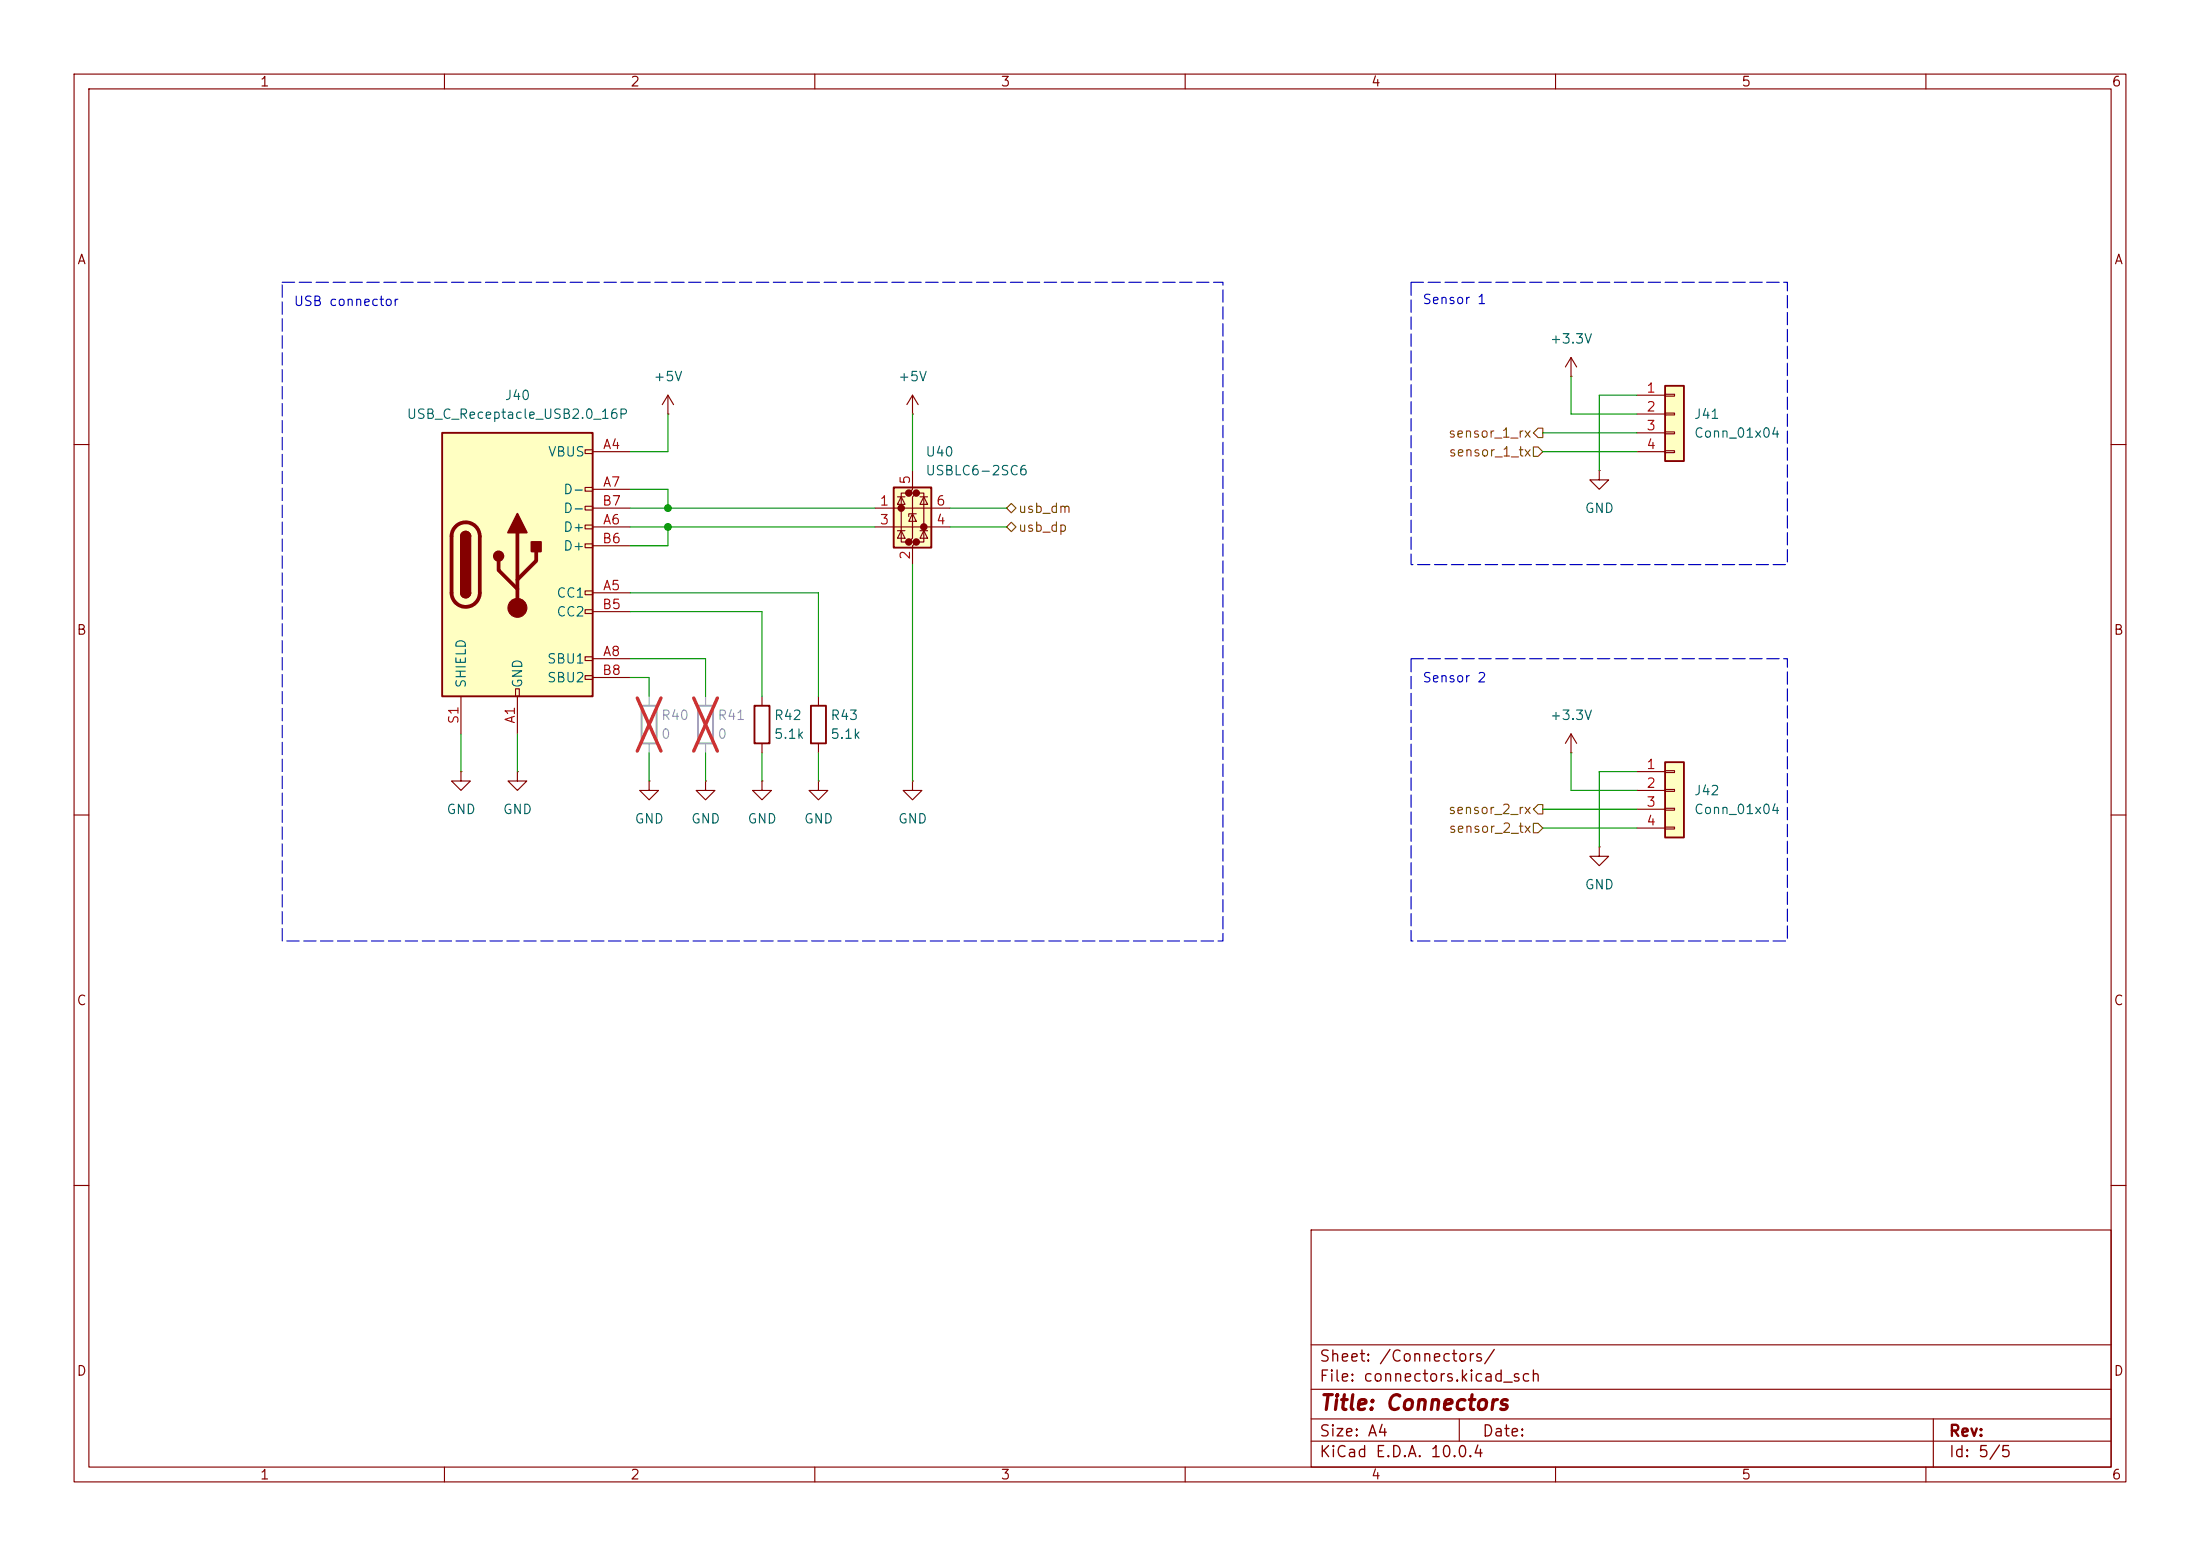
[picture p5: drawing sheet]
(kicad_sch
 (version 20260306)
 (generator "eeschema")
 (generator_version "10.0")
 (paper "A4")
 (title_block
  (title "Connectors"))
 (lib_symbols
  (symbol "Connector:USB_C_Receptacle_USB2.0_16P"
   (pin_names
    (offset 1.016)) (exclude_from_sim no) (in_bom yes) (on_board yes)
   (in_pos_files yes)
   (duplicate_pin_numbers_are_jumpers no)
   (property "Reference" "J5" (at 0 22.86 0) (show_name no) (do_not_autoplace no) (effects (font (size 1.27 1.27))))
   (property "Value" "USB_C_Receptacle_USB2.0_16P" (at 0 20.32 0) (show_name no) (do_not_autoplace no) (effects (font (size 1.27 1.27))))
   (property "Footprint" "Connector_USB:USB_C_Receptacle_GCT_USB4105-xx-A_16P_TopMnt_Horizontal" (at 4.572 27.178 0) (show_name no) (do_not_autoplace no) (hide yes) (effects (font (size 1.27 1.27))))
   (property "Datasheet" "https://www.usb.org/sites/default/files/documents/usb_type-c.zip" (at 4.064 33.274 0) (show_name no) (do_not_autoplace no) (hide yes) (effects (font (size 1.27 1.27))))
   (property "Description" "USB 2.0-only 16P Type-C Receptacle connector" (at 6.858 30.226 0) (show_name no) (do_not_autoplace no) (hide yes) (effects (font (size 1.27 1.27))))
   (symbol "USB_C_Receptacle_USB2.0_16P_0_0"
    (rectangle (start -0.254 -17.78) (end 0.254 -16.764) (stroke (width 0) (type default)) (fill (type none)))
    (rectangle (start 10.16 15.494) (end 9.144 14.986) (stroke (width 0) (type default)) (fill (type none)))
    (rectangle (start 10.16 10.414) (end 9.144 9.906) (stroke (width 0) (type default)) (fill (type none)))
    (rectangle (start 10.16 7.874) (end 9.144 7.366) (stroke (width 0) (type default)) (fill (type none)))
    (rectangle (start 10.16 5.334) (end 9.144 4.826) (stroke (width 0) (type default)) (fill (type none)))
    (rectangle (start 10.16 2.794) (end 9.144 2.286) (stroke (width 0) (type default)) (fill (type none)))
    (rectangle (start 10.16 -3.556) (end 9.144 -4.064) (stroke (width 0) (type default)) (fill (type none)))
    (rectangle (start 10.16 -6.096) (end 9.144 -6.604) (stroke (width 0) (type default)) (fill (type none)))
    (rectangle (start 10.16 -12.446) (end 9.144 -12.954) (stroke (width 0) (type default)) (fill (type none)))
    (rectangle (start 10.16 -14.986) (end 9.144 -15.494) (stroke (width 0) (type default)) (fill (type none))))
   (symbol "USB_C_Receptacle_USB2.0_16P_0_1"
    (rectangle (start -10.16 17.78) (end 10.16 -17.78) (stroke (width 0.254) (type default)) (fill (type background)))
    (polyline (pts (xy -8.89 -3.81) (xy -8.89 3.81)) (stroke (width 0.508) (type default)) (fill (type none)))
    (rectangle (start -7.62 -3.81) (end -6.35 3.81) (stroke (width 0.254) (type default)) (fill (type outline)))
    (arc (start -7.62 3.81) (mid -6.985 4.4423) (end -6.35 3.81) (stroke (width 0.254) (type default)) (fill (type none)))
    (arc (start -7.62 3.81) (mid -6.985 4.4423) (end -6.35 3.81) (stroke (width 0.254) (type default)) (fill (type outline)))
    (arc (start -8.89 3.81) (mid -6.985 5.7067) (end -5.08 3.81) (stroke (width 0.508) (type default)) (fill (type none)))
    (arc (start -5.08 -3.81) (mid -6.985 -5.7067) (end -8.89 -3.81) (stroke (width 0.508) (type default)) (fill (type none)))
    (arc (start -6.35 -3.81) (mid -6.985 -4.4423) (end -7.62 -3.81) (stroke (width 0.254) (type default)) (fill (type none)))
    (arc (start -6.35 -3.81) (mid -6.985 -4.4423) (end -7.62 -3.81) (stroke (width 0.254) (type default)) (fill (type outline)))
    (polyline (pts (xy -5.08 3.81) (xy -5.08 -3.81)) (stroke (width 0.508) (type default)) (fill (type none)))
    (circle (center -2.54 1.143) (radius 0.635) (stroke (width 0.254) (type default)) (fill (type outline)))
    (polyline (pts (xy -1.27 4.318) (xy 0 6.858) (xy 1.27 4.318) (xy -1.27 4.318)) (stroke (width 0.254) (type default)) (fill (type outline)))
    (polyline (pts (xy 0 -2.032) (xy 2.54 0.508) (xy 2.54 1.778)) (stroke (width 0.508) (type default)) (fill (type none)))
    (polyline (pts (xy 0 -3.302) (xy -2.54 -0.762) (xy -2.54 0.508)) (stroke (width 0.508) (type default)) (fill (type none)))
    (polyline (pts (xy 0 -5.842) (xy 0 4.318)) (stroke (width 0.508) (type default)) (fill (type none)))
    (circle (center 0 -5.842) (radius 1.27) (stroke (width 0) (type default)) (fill (type outline)))
    (rectangle (start 1.905 1.778) (end 3.175 3.048) (stroke (width 0.254) (type default)) (fill (type outline))))
   (symbol "USB_C_Receptacle_USB2.0_16P_1_1"
    (pin passive line (at 0 -22.86 90) (length 5.08) (name "GND" (effects (font (size 1.27 1.27)))) (number "A1" (effects (font (size 1.27 1.27)))))
    (pin passive line (at 15.24 15.24 180) (length 5.08) (name "VBUS" (effects (font (size 1.27 1.27)))) (number "A4" (effects (font (size 1.27 1.27)))))
    (pin bidirectional line (at 15.24 -3.81 180) (length 5.08) (name "CC1" (effects (font (size 1.27 1.27)))) (number "A5" (effects (font (size 1.27 1.27)))))
    (pin bidirectional line (at 15.24 5.08 180) (length 5.08) (name "D+" (effects (font (size 1.27 1.27)))) (number "A6" (effects (font (size 1.27 1.27)))))
    (pin bidirectional line (at 15.24 10.16 180) (length 5.08) (name "D-" (effects (font (size 1.27 1.27)))) (number "A7" (effects (font (size 1.27 1.27)))))
    (pin bidirectional line (at 15.24 -12.7 180) (length 5.08) (name "SBU1" (effects (font (size 1.27 1.27)))) (number "A8" (effects (font (size 1.27 1.27)))))
    (pin passive line (at 15.24 15.24 180) (length 5.08) (hide yes) (name "VBUS" (effects (font (size 1.27 1.27)))) (number "A9" (effects (font (size 1.27 1.27)))))
    (pin passive line (at 0 -22.86 90) (length 5.08) (hide yes) (name "GND" (effects (font (size 1.27 1.27)))) (number "A12" (effects (font (size 1.27 1.27)))))
    (pin passive line (at 0 -22.86 90) (length 5.08) (hide yes) (name "GND" (effects (font (size 1.27 1.27)))) (number "B1" (effects (font (size 1.27 1.27)))))
    (pin passive line (at 15.24 15.24 180) (length 5.08) (hide yes) (name "VBUS" (effects (font (size 1.27 1.27)))) (number "B4" (effects (font (size 1.27 1.27)))))
    (pin bidirectional line (at 15.24 -6.35 180) (length 5.08) (name "CC2" (effects (font (size 1.27 1.27)))) (number "B5" (effects (font (size 1.27 1.27)))))
    (pin bidirectional line (at 15.24 2.54 180) (length 5.08) (name "D+" (effects (font (size 1.27 1.27)))) (number "B6" (effects (font (size 1.27 1.27)))))
    (pin bidirectional line (at 15.24 7.62 180) (length 5.08) (name "D-" (effects (font (size 1.27 1.27)))) (number "B7" (effects (font (size 1.27 1.27)))))
    (pin bidirectional line (at 15.24 -15.24 180) (length 5.08) (name "SBU2" (effects (font (size 1.27 1.27)))) (number "B8" (effects (font (size 1.27 1.27)))))
    (pin passive line (at 15.24 15.24 180) (length 5.08) (hide yes) (name "VBUS" (effects (font (size 1.27 1.27)))) (number "B9" (effects (font (size 1.27 1.27)))))
    (pin passive line (at 0 -22.86 90) (length 5.08) (hide yes) (name "GND" (effects (font (size 1.27 1.27)))) (number "B12" (effects (font (size 1.27 1.27)))))
    (pin passive line (at -7.62 -22.86 90) (length 5.08) (name "SHIELD" (effects (font (size 1.27 1.27)))) (number "S1" (effects (font (size 1.27 1.27))))))
   (embedded_fonts no))
  (symbol "Connector_Generic:Conn_01x04"
   (pin_names
    (offset 1.016) (hide yes)) (exclude_from_sim no) (in_bom yes) (on_board yes)
   (in_pos_files yes)
   (duplicate_pin_numbers_are_jumpers no)
   (property "Reference" "J" (at 0 5.08 0) (show_name no) (do_not_autoplace no) (effects (font (size 1.27 1.27))))
   (property "Value" "Conn_01x04" (at 0 -7.62 0) (show_name no) (do_not_autoplace no) (effects (font (size 1.27 1.27))))
   (property "Footprint" "" (at 0 0 0) (show_name no) (do_not_autoplace no) (hide yes) (effects (font (size 1.27 1.27))))
   (property "Datasheet" "" (at 0 0 0) (show_name no) (do_not_autoplace no) (hide yes) (effects (font (size 1.27 1.27))))
   (property "Description" "Generic connector, single row, 01x04, script generated (kicad-library-utils/schlib/autogen/connector/)" (at 0 0 0) (show_name no) (do_not_autoplace no) (hide yes) (effects (font (size 1.27 1.27))))
   (symbol "Conn_01x04_1_1"
    (rectangle (start -1.27 3.81) (end 1.27 -6.35) (stroke (width 0.254) (type default)) (fill (type background)))
    (rectangle (start -1.27 2.667) (end 0 2.413) (stroke (width 0.1524) (type default)) (fill (type none)))
    (rectangle (start -1.27 0.127) (end 0 -0.127) (stroke (width 0.1524) (type default)) (fill (type none)))
    (rectangle (start -1.27 -2.413) (end 0 -2.667) (stroke (width 0.1524) (type default)) (fill (type none)))
    (rectangle (start -1.27 -4.953) (end 0 -5.207) (stroke (width 0.1524) (type default)) (fill (type none)))
    (pin passive line (at -5.08 2.54 0) (length 3.81) (name "Pin_1" (effects (font (size 1.27 1.27)))) (number "1" (effects (font (size 1.27 1.27)))))
    (pin passive line (at -5.08 0 0) (length 3.81) (name "Pin_2" (effects (font (size 1.27 1.27)))) (number "2" (effects (font (size 1.27 1.27)))))
    (pin passive line (at -5.08 -2.54 0) (length 3.81) (name "Pin_3" (effects (font (size 1.27 1.27)))) (number "3" (effects (font (size 1.27 1.27)))))
    (pin passive line (at -5.08 -5.08 0) (length 3.81) (name "Pin_4" (effects (font (size 1.27 1.27)))) (number "4" (effects (font (size 1.27 1.27))))))
   (embedded_fonts no))
  (symbol "Device:R"
   (pin_numbers (hide yes))
   (pin_names
    (offset 0)) (exclude_from_sim no) (in_bom yes) (on_board yes)
   (in_pos_files yes)
   (duplicate_pin_numbers_are_jumpers no)
   (property "Reference" "R" (at 2.032 0 90) (show_name no) (do_not_autoplace no) (effects (font (size 1.27 1.27))))
   (property "Value" "R" (at 0 0 90) (show_name no) (do_not_autoplace no) (effects (font (size 1.27 1.27))))
   (property "Footprint" "" (at -1.778 0 90) (show_name no) (do_not_autoplace no) (hide yes) (effects (font (size 1.27 1.27))))
   (property "Datasheet" "" (at 0 0 0) (show_name no) (do_not_autoplace no) (hide yes) (effects (font (size 1.27 1.27))))
   (property "Description" "Resistor" (at 0 0 0) (show_name no) (do_not_autoplace no) (hide yes) (effects (font (size 1.27 1.27))))
   (symbol "R_0_1"
    (rectangle (start -1.016 -2.54) (end 1.016 2.54) (stroke (width 0.254) (type default)) (fill (type none))))
   (symbol "R_1_1"
    (pin passive line (at 0 3.81 270) (length 1.27) (name "" (effects (font (size 1.27 1.27)))) (number "1" (effects (font (size 1.27 1.27)))))
    (pin passive line (at 0 -3.81 90) (length 1.27) (name "" (effects (font (size 1.27 1.27)))) (number "2" (effects (font (size 1.27 1.27))))))
   (embedded_fonts no))
  (symbol "Power_Protection:USBLC6-2SC6"
   (pin_names (hide yes)) (exclude_from_sim no) (in_bom yes) (on_board yes)
   (in_pos_files yes)
   (duplicate_pin_numbers_are_jumpers no)
   (property "Reference" "U" (at 0.635 5.715 0) (show_name no) (do_not_autoplace no) (effects (font (size 1.27 1.27)) (justify left)))
   (property "Value" "USBLC6-2SC6" (at 0.635 3.81 0) (show_name no) (do_not_autoplace no) (effects (font (size 1.27 1.27)) (justify left)))
   (property "Footprint" "Package_TO_SOT_SMD:SOT-23-6" (at 1.27 -6.35 0) (show_name no) (do_not_autoplace no) (hide yes) (effects (font (size 1.27 1.27)
    (italic yes)) (justify left)))
   (property "Datasheet" "https://www.st.com/resource/en/datasheet/usblc6-2.pdf" (at 1.27 -8.255 0) (show_name no) (do_not_autoplace no) (hide yes) (effects (font (size 1.27 1.27)) (justify left)))
   (property "Description" "Very low capacitance ESD protection diode, 2 data-line, SOT-23-6" (at 0 0 0) (show_name no) (do_not_autoplace no) (hide yes) (effects (font (size 1.27 1.27))))
   (symbol "USBLC6-2SC6_0_0"
    (circle (center -1.524 0) (radius 0.0001) (stroke (width 0.508) (type default)) (fill (type none)))
    (circle (center -0.508 2.032) (radius 0.0001) (stroke (width 0.508) (type default)) (fill (type none)))
    (circle (center -0.508 -4.572) (radius 0.0001) (stroke (width 0.508) (type default)) (fill (type none)))
    (circle (center 0.508 2.032) (radius 0.0001) (stroke (width 0.508) (type default)) (fill (type none)))
    (circle (center 0.508 -4.572) (radius 0.0001) (stroke (width 0.508) (type default)) (fill (type none)))
    (circle (center 1.524 -2.54) (radius 0.0001) (stroke (width 0.508) (type default)) (fill (type none))))
   (symbol "USBLC6-2SC6_0_1"
    (polyline (pts (xy -2.54 0) (xy 2.54 0)) (stroke (width 0) (type default)) (fill (type none)))
    (polyline (pts (xy -2.54 -2.54) (xy 2.54 -2.54)) (stroke (width 0) (type default)) (fill (type none)))
    (polyline (pts (xy -2.032 0.508) (xy -1.016 0.508) (xy -1.524 1.524) (xy -2.032 0.508)) (stroke (width 0) (type default)) (fill (type none)))
    (polyline (pts (xy -2.032 -3.048) (xy -1.016 -3.048)) (stroke (width 0) (type default)) (fill (type none)))
    (polyline (pts (xy -1.016 1.524) (xy -2.032 1.524)) (stroke (width 0) (type default)) (fill (type none)))
    (polyline (pts (xy -1.016 -4.064) (xy -2.032 -4.064) (xy -1.524 -3.048) (xy -1.016 -4.064)) (stroke (width 0) (type default)) (fill (type none)))
    (polyline (pts (xy -0.508 -1.143) (xy -0.508 -0.762) (xy 0.508 -0.762)) (stroke (width 0) (type default)) (fill (type none)))
    (polyline (pts (xy 0 2.54) (xy -0.508 2.032) (xy 0.508 2.032) (xy 0 1.524) (xy 0 -4.064) (xy -0.508 -4.572) (xy 0.508 -4.572) (xy 0 -5.08)) (stroke (width 0) (type default)) (fill (type none)))
    (polyline (pts (xy 0.508 -1.778) (xy -0.508 -1.778) (xy 0 -0.762) (xy 0.508 -1.778)) (stroke (width 0) (type default)) (fill (type none)))
    (polyline (pts (xy 1.016 1.524) (xy 2.032 1.524)) (stroke (width 0) (type default)) (fill (type none)))
    (polyline (pts (xy 1.016 -3.048) (xy 2.032 -3.048)) (stroke (width 0) (type default)) (fill (type none)))
    (polyline (pts (xy 2.032 0.508) (xy 1.016 0.508) (xy 1.524 1.524) (xy 2.032 0.508)) (stroke (width 0) (type default)) (fill (type none)))
    (polyline (pts (xy 2.032 -4.064) (xy 1.016 -4.064) (xy 1.524 -3.048) (xy 2.032 -4.064)) (stroke (width 0) (type default)) (fill (type none))))
   (symbol "USBLC6-2SC6_1_1"
    (rectangle (start -2.54 2.794) (end 2.54 -5.334) (stroke (width 0.254) (type default)) (fill (type background)))
    (polyline (pts (xy -0.508 2.032) (xy -1.524 2.032) (xy -1.524 -4.572) (xy -0.508 -4.572)) (stroke (width 0) (type default)) (fill (type none)))
    (polyline (pts (xy 0.508 -4.572) (xy 1.524 -4.572) (xy 1.524 2.032) (xy 0.508 2.032)) (stroke (width 0) (type default)) (fill (type none)))
    (pin passive line (at -5.08 0 0) (length 2.54) (name "I/O1" (effects (font (size 1.27 1.27)))) (number "1" (effects (font (size 1.27 1.27)))))
    (pin passive line (at 0 -7.62 90) (length 2.54) (name "GND" (effects (font (size 1.27 1.27)))) (number "2" (effects (font (size 1.27 1.27)))))
    (pin passive line (at -5.08 -2.54 0) (length 2.54) (name "I/O2" (effects (font (size 1.27 1.27)))) (number "3" (effects (font (size 1.27 1.27)))))
    (pin passive line (at 5.08 -2.54 180) (length 2.54) (name "I/O2" (effects (font (size 1.27 1.27)))) (number "4" (effects (font (size 1.27 1.27)))))
    (pin passive line (at 0 5.08 270) (length 2.54) (name "VBUS" (effects (font (size 1.27 1.27)))) (number "5" (effects (font (size 1.27 1.27)))))
    (pin passive line (at 5.08 0 180) (length 2.54) (name "I/O1" (effects (font (size 1.27 1.27)))) (number "6" (effects (font (size 1.27 1.27))))))
   (embedded_fonts no))
  (symbol "power:+3.3V"
   (power global)
   (pin_numbers (hide yes))
   (pin_names
    (offset 0) (hide yes)) (exclude_from_sim no) (in_bom yes) (on_board yes)
   (in_pos_files yes)
   (duplicate_pin_numbers_are_jumpers no)
   (property "Reference" "#PWR" (at 0 -3.81 0) (show_name no) (do_not_autoplace no) (hide yes) (effects (font (size 1.27 1.27))))
   (property "Value" "+3.3V" (at 0 3.556 0) (show_name no) (do_not_autoplace no) (effects (font (size 1.27 1.27))))
   (property "Footprint" "" (at 0 0 0) (show_name no) (do_not_autoplace no) (hide yes) (effects (font (size 1.27 1.27))))
   (property "Datasheet" "" (at 0 0 0) (show_name no) (do_not_autoplace no) (hide yes) (effects (font (size 1.27 1.27))))
   (property "Description" "Power symbol creates a global label with name \"+3.3V\"" (at 0 0 0) (show_name no) (do_not_autoplace no) (hide yes) (effects (font (size 1.27 1.27))))
   (symbol "+3.3V_0_1"
    (polyline (pts (xy -0.762 1.27) (xy 0 2.54)) (stroke (width 0) (type default)) (fill (type none)))
    (polyline (pts (xy 0 2.54) (xy 0.762 1.27)) (stroke (width 0) (type default)) (fill (type none)))
    (polyline (pts (xy 0 0) (xy 0 2.54)) (stroke (width 0) (type default)) (fill (type none))))
   (symbol "+3.3V_1_1"
    (pin power_in line (at 0 0 90) (length 0) (name "" (effects (font (size 1.27 1.27)))) (number "1" (effects (font (size 1.27 1.27))))))
   (embedded_fonts no))
  (symbol "power:+5V"
   (power global)
   (pin_numbers (hide yes))
   (pin_names
    (offset 0) (hide yes)) (exclude_from_sim no) (in_bom yes) (on_board yes)
   (in_pos_files yes)
   (duplicate_pin_numbers_are_jumpers no)
   (property "Reference" "#PWR" (at 0 -3.81 0) (show_name no) (do_not_autoplace no) (hide yes) (effects (font (size 1.27 1.27))))
   (property "Value" "+5V" (at 0 3.556 0) (show_name no) (do_not_autoplace no) (effects (font (size 1.27 1.27))))
   (property "Footprint" "" (at 0 0 0) (show_name no) (do_not_autoplace no) (hide yes) (effects (font (size 1.27 1.27))))
   (property "Datasheet" "" (at 0 0 0) (show_name no) (do_not_autoplace no) (hide yes) (effects (font (size 1.27 1.27))))
   (property "Description" "Power symbol creates a global label with name \"+5V\"" (at 0 0 0) (show_name no) (do_not_autoplace no) (hide yes) (effects (font (size 1.27 1.27))))
   (symbol "+5V_0_1"
    (polyline (pts (xy -0.762 1.27) (xy 0 2.54)) (stroke (width 0) (type default)) (fill (type none)))
    (polyline (pts (xy 0 2.54) (xy 0.762 1.27)) (stroke (width 0) (type default)) (fill (type none)))
    (polyline (pts (xy 0 0) (xy 0 2.54)) (stroke (width 0) (type default)) (fill (type none))))
   (symbol "+5V_1_1"
    (pin power_in line (at 0 0 90) (length 0) (name "" (effects (font (size 1.27 1.27)))) (number "1" (effects (font (size 1.27 1.27))))))
   (embedded_fonts no))
  (symbol "power:GND"
   (power global)
   (pin_numbers (hide yes))
   (pin_names
    (offset 0) (hide yes)) (exclude_from_sim no) (in_bom yes) (on_board yes)
   (in_pos_files yes)
   (duplicate_pin_numbers_are_jumpers no)
   (property "Reference" "#PWR" (at 0 -6.35 0) (show_name no) (do_not_autoplace no) (hide yes) (effects (font (size 1.27 1.27))))
   (property "Value" "GND" (at 0 -3.81 0) (show_name no) (do_not_autoplace no) (effects (font (size 1.27 1.27))))
   (property "Footprint" "" (at 0 0 0) (show_name no) (do_not_autoplace no) (hide yes) (effects (font (size 1.27 1.27))))
   (property "Datasheet" "" (at 0 0 0) (show_name no) (do_not_autoplace no) (hide yes) (effects (font (size 1.27 1.27))))
   (property "Description" "Power symbol creates a global label with name \"GND\" , ground" (at 0 0 0) (show_name no) (do_not_autoplace no) (hide yes) (effects (font (size 1.27 1.27))))
   (symbol "GND_0_1"
    (polyline (pts (xy 0 0) (xy 0 -1.27) (xy 1.27 -1.27) (xy 0 -2.54) (xy -1.27 -1.27) (xy 0 -1.27)) (stroke (width 0) (type default)) (fill (type none))))
   (symbol "GND_1_1"
    (pin power_in line (at 0 0 270) (length 0) (name "" (effects (font (size 1.27 1.27)))) (number "1" (effects (font (size 1.27 1.27))))))
   (embedded_fonts no)))
 (rectangle
  (start 190.5 38.1)
  (end 241.3 76.2)
  (stroke (width 0) (type dash))
  (fill (type none)))
 (rectangle
  (start 38.1 38.1)
  (end 165.1 127)
  (stroke (width 0) (type dash))
  (fill (type none)))
 (rectangle
  (start 190.5 88.9)
  (end 241.3 127)
  (stroke (width 0) (type dash))
  (fill (type none)))
 (text "Sensor 2"
  (exclude_from_sim no)
  (at 196.342 91.694 0)
  (effects (font (size 1.27 1.27))))
 (text "Sensor 1"
  (exclude_from_sim no)
  (at 196.342 40.64 0)
  (effects (font (size 1.27 1.27))))
 (text "USB connector"
  (exclude_from_sim no)
  (at 46.736 40.894 0)
  (effects (font (size 1.27 1.27))))
 (junction
  (at 90.17 68.58)
  (diameter 0)
  (color 0 0 0 0))
 (junction
  (at 90.17 71.12)
  (diameter 0)
  (color 0 0 0 0))
 (wire
  (pts (xy 85.09 73.66) (xy 90.17 73.66))
  (stroke (width 0) (type default)))
 (wire
  (pts (xy 85.09 68.58) (xy 90.17 68.58))
  (stroke (width 0) (type default)))
 (wire
  (pts (xy 95.25 101.6) (xy 95.25 105.41))
  (stroke (width 0) (type default)))
 (wire
  (pts (xy 128.27 68.58) (xy 135.89 68.58))
  (stroke (width 0) (type default)))
 (wire
  (pts (xy 90.17 68.58) (xy 118.11 68.58))
  (stroke (width 0) (type default)))
 (wire
  (pts (xy 208.28 111.76) (xy 220.98 111.76))
  (stroke (width 0) (type default)))
 (wire
  (pts (xy 123.19 55.88) (xy 123.19 63.5))
  (stroke (width 0) (type default)))
 (wire
  (pts (xy 90.17 73.66) (xy 90.17 71.12))
  (stroke (width 0) (type default)))
 (wire
  (pts (xy 212.09 55.88) (xy 220.98 55.88))
  (stroke (width 0) (type default)))
 (wire
  (pts (xy 212.09 50.8) (xy 212.09 55.88))
  (stroke (width 0) (type default)))
 (wire
  (pts (xy 215.9 104.14) (xy 215.9 114.3))
  (stroke (width 0) (type default)))
 (wire
  (pts (xy 215.9 53.34) (xy 215.9 63.5))
  (stroke (width 0) (type default)))
 (wire
  (pts (xy 102.87 82.55) (xy 85.09 82.55))
  (stroke (width 0) (type default)))
 (wire
  (pts (xy 87.63 91.44) (xy 87.63 93.98))
  (stroke (width 0) (type default)))
 (wire
  (pts (xy 208.28 109.22) (xy 220.98 109.22))
  (stroke (width 0) (type default)))
 (wire
  (pts (xy 85.09 60.96) (xy 90.17 60.96))
  (stroke (width 0) (type default)))
 (wire
  (pts (xy 85.09 88.9) (xy 95.25 88.9))
  (stroke (width 0) (type default)))
 (wire
  (pts (xy 95.25 88.9) (xy 95.25 93.98))
  (stroke (width 0) (type default)))
 (wire
  (pts (xy 208.28 60.96) (xy 220.98 60.96))
  (stroke (width 0) (type default)))
 (wire
  (pts (xy 102.87 93.98) (xy 102.87 82.55))
  (stroke (width 0) (type default)))
 (wire
  (pts (xy 220.98 104.14) (xy 215.9 104.14))
  (stroke (width 0) (type default)))
 (wire
  (pts (xy 69.85 104.14) (xy 69.85 99.06))
  (stroke (width 0) (type default)))
 (wire
  (pts (xy 220.98 53.34) (xy 215.9 53.34))
  (stroke (width 0) (type default)))
 (wire
  (pts (xy 87.63 101.6) (xy 87.63 105.41))
  (stroke (width 0) (type default)))
 (wire
  (pts (xy 85.09 71.12) (xy 90.17 71.12))
  (stroke (width 0) (type default)))
 (wire
  (pts (xy 128.27 71.12) (xy 135.89 71.12))
  (stroke (width 0) (type default)))
 (wire
  (pts (xy 90.17 60.96) (xy 90.17 55.88))
  (stroke (width 0) (type default)))
 (wire
  (pts (xy 110.49 80.01) (xy 110.49 93.98))
  (stroke (width 0) (type default)))
 (wire
  (pts (xy 102.87 101.6) (xy 102.87 105.41))
  (stroke (width 0) (type default)))
 (wire
  (pts (xy 123.19 76.2) (xy 123.19 105.41))
  (stroke (width 0) (type default)))
 (wire
  (pts (xy 90.17 71.12) (xy 118.11 71.12))
  (stroke (width 0) (type default)))
 (wire
  (pts (xy 110.49 101.6) (xy 110.49 105.41))
  (stroke (width 0) (type default)))
 (wire
  (pts (xy 85.09 91.44) (xy 87.63 91.44))
  (stroke (width 0) (type default)))
 (wire
  (pts (xy 62.23 104.14) (xy 62.23 99.06))
  (stroke (width 0) (type default)))
 (wire
  (pts (xy 212.09 106.68) (xy 220.98 106.68))
  (stroke (width 0) (type default)))
 (wire
  (pts (xy 212.09 101.6) (xy 212.09 106.68))
  (stroke (width 0) (type default)))
 (wire
  (pts (xy 90.17 66.04) (xy 90.17 68.58))
  (stroke (width 0) (type default)))
 (wire
  (pts (xy 208.28 58.42) (xy 220.98 58.42))
  (stroke (width 0) (type default)))
 (wire
  (pts (xy 85.09 80.01) (xy 110.49 80.01))
  (stroke (width 0) (type default)))
 (wire
  (pts (xy 85.09 66.04) (xy 90.17 66.04))
  (stroke (width 0) (type default)))
 (hierarchical_label "sensor_2_rx"
  (shape output)
  (at 208.28 109.22 180)
  (effects (font (size 1.27 1.27)) (justify right)))
 (hierarchical_label "sensor_1_rx"
  (shape output)
  (at 208.28 58.42 180)
  (effects (font (size 1.27 1.27)) (justify right)))
 (hierarchical_label "usb_dp"
  (shape bidirectional)
  (at 135.89 71.12 0)
  (effects (font (size 1.27 1.27)) (justify left)))
 (hierarchical_label "usb_dm"
  (shape bidirectional)
  (at 135.89 68.58 0)
  (effects (font (size 1.27 1.27)) (justify left)))
 (hierarchical_label "sensor_2_tx"
  (shape input)
  (at 208.28 111.76 180)
  (effects (font (size 1.27 1.27)) (justify right)))
 (hierarchical_label "sensor_1_tx"
  (shape input)
  (at 208.28 60.96 180)
  (effects (font (size 1.27 1.27)) (justify right)))
 (symbol
  (lib_id "Device:R")
  (at 110.49 97.79 0)
  (unit 1)
  (body_style 1)
  (exclude_from_sim no)
  (in_bom yes)
  (on_board yes)
  (in_pos_files yes)
  (dnp no)
  (property "Reference" "R43" (at 112.014 96.52 0) (show_name no) (do_not_autoplace no) (effects (font (size 1.27 1.27)) (justify left)))
  (property "Value" "5.1k" (at 112.014 99.06 0) (show_name no) (do_not_autoplace no) (effects (font (size 1.27 1.27)) (justify left)))
  (property "Footprint" "Resistor_SMD:R_0805_2012Metric" (at 108.712 97.79 90) (hide yes) (show_name no) (do_not_autoplace no) (effects (font (size 1.27 1.27))))
  (property "Datasheet" "" (at 110.49 97.79 0) (hide yes) (show_name no) (do_not_autoplace no) (effects (font (size 1.27 1.27))))
  (property "Description" "Resistor" (at 110.49 97.79 0) (hide yes) (show_name no) (do_not_autoplace no) (effects (font (size 1.27 1.27))))
  (pin "2")
  (pin "1"))
 (symbol
  (lib_id "power:GND")
  (at 215.9 114.3 0)
  (unit 1)
  (body_style 1)
  (exclude_from_sim no)
  (in_bom yes)
  (on_board yes)
  (in_pos_files yes)
  (dnp no)
  (fields_autoplaced yes)
  (property "Reference" "#PWR042" (at 215.9 120.65 0) (hide yes) (show_name no) (do_not_autoplace no) (effects (font (size 1.27 1.27))))
  (property "Value" "GND" (at 215.9 119.38 0) (show_name no) (do_not_autoplace no) (effects (font (size 1.27 1.27))))
  (property "Footprint" "" (at 215.9 114.3 0) (hide yes) (show_name no) (do_not_autoplace no) (effects (font (size 1.27 1.27))))
  (property "Datasheet" "" (at 215.9 114.3 0) (hide yes) (show_name no) (do_not_autoplace no) (effects (font (size 1.27 1.27))))
  (property "Description" "Power symbol creates a global label with name \"GND\" , ground" (at 215.9 114.3 0) (hide yes) (show_name no) (do_not_autoplace no) (effects (font (size 1.27 1.27))))
  (pin "1"))
 (symbol
  (lib_id "power:GND")
  (at 62.23 104.14 0)
  (unit 1)
  (body_style 1)
  (exclude_from_sim no)
  (in_bom yes)
  (on_board yes)
  (in_pos_files yes)
  (dnp no)
  (fields_autoplaced yes)
  (property "Reference" "#PWR032" (at 62.23 110.49 0) (hide yes) (show_name no) (do_not_autoplace no) (effects (font (size 1.27 1.27))))
  (property "Value" "GND" (at 62.23 109.22 0) (show_name no) (do_not_autoplace no) (effects (font (size 1.27 1.27))))
  (property "Footprint" "" (at 62.23 104.14 0) (hide yes) (show_name no) (do_not_autoplace no) (effects (font (size 1.27 1.27))))
  (property "Datasheet" "" (at 62.23 104.14 0) (hide yes) (show_name no) (do_not_autoplace no) (effects (font (size 1.27 1.27))))
  (property "Description" "Power symbol creates a global label with name \"GND\" , ground" (at 62.23 104.14 0) (hide yes) (show_name no) (do_not_autoplace no) (effects (font (size 1.27 1.27))))
  (pin "1"))
 (symbol
  (lib_id "power:GND")
  (at 123.19 105.41 0)
  (unit 1)
  (body_style 1)
  (exclude_from_sim no)
  (in_bom yes)
  (on_board yes)
  (in_pos_files yes)
  (dnp no)
  (fields_autoplaced yes)
  (property "Reference" "#PWR038" (at 123.19 111.76 0) (hide yes) (show_name no) (do_not_autoplace no) (effects (font (size 1.27 1.27))))
  (property "Value" "GND" (at 123.19 110.49 0) (show_name no) (do_not_autoplace no) (effects (font (size 1.27 1.27))))
  (property "Footprint" "" (at 123.19 105.41 0) (hide yes) (show_name no) (do_not_autoplace no) (effects (font (size 1.27 1.27))))
  (property "Datasheet" "" (at 123.19 105.41 0) (hide yes) (show_name no) (do_not_autoplace no) (effects (font (size 1.27 1.27))))
  (property "Description" "Power symbol creates a global label with name \"GND\" , ground" (at 123.19 105.41 0) (hide yes) (show_name no) (do_not_autoplace no) (effects (font (size 1.27 1.27))))
  (pin "1"))
 (symbol
  (lib_id "Device:R")
  (at 102.87 97.79 0)
  (unit 1)
  (body_style 1)
  (exclude_from_sim no)
  (in_bom yes)
  (on_board yes)
  (in_pos_files yes)
  (dnp no)
  (property "Reference" "R42" (at 104.394 96.52 0) (show_name no) (do_not_autoplace no) (effects (font (size 1.27 1.27)) (justify left)))
  (property "Value" "5.1k" (at 104.394 99.06 0) (show_name no) (do_not_autoplace no) (effects (font (size 1.27 1.27)) (justify left)))
  (property "Footprint" "Resistor_SMD:R_0805_2012Metric" (at 101.092 97.79 90) (hide yes) (show_name no) (do_not_autoplace no) (effects (font (size 1.27 1.27))))
  (property "Datasheet" "" (at 102.87 97.79 0) (hide yes) (show_name no) (do_not_autoplace no) (effects (font (size 1.27 1.27))))
  (property "Description" "Resistor" (at 102.87 97.79 0) (hide yes) (show_name no) (do_not_autoplace no) (effects (font (size 1.27 1.27))))
  (pin "2")
  (pin "1"))
 (symbol
  (lib_id "power:GND")
  (at 110.49 105.41 0)
  (unit 1)
  (body_style 1)
  (exclude_from_sim no)
  (in_bom yes)
  (on_board yes)
  (in_pos_files yes)
  (dnp no)
  (fields_autoplaced yes)
  (property "Reference" "#PWR037" (at 110.49 111.76 0) (hide yes) (show_name no) (do_not_autoplace no) (effects (font (size 1.27 1.27))))
  (property "Value" "GND" (at 110.49 110.49 0) (show_name no) (do_not_autoplace no) (effects (font (size 1.27 1.27))))
  (property "Footprint" "" (at 110.49 105.41 0) (hide yes) (show_name no) (do_not_autoplace no) (effects (font (size 1.27 1.27))))
  (property "Datasheet" "" (at 110.49 105.41 0) (hide yes) (show_name no) (do_not_autoplace no) (effects (font (size 1.27 1.27))))
  (property "Description" "Power symbol creates a global label with name \"GND\" , ground" (at 110.49 105.41 0) (hide yes) (show_name no) (do_not_autoplace no) (effects (font (size 1.27 1.27))))
  (pin "1"))
 (symbol
  (lib_id "power:+5V")
  (at 123.19 55.88 0)
  (unit 1)
  (body_style 1)
  (exclude_from_sim no)
  (in_bom yes)
  (on_board yes)
  (in_pos_files yes)
  (dnp no)
  (fields_autoplaced yes)
  (property "Reference" "#PWR040" (at 123.19 59.69 0) (hide yes) (show_name no) (do_not_autoplace no) (effects (font (size 1.27 1.27))))
  (property "Value" "+5V" (at 123.19 50.8 0) (show_name no) (do_not_autoplace no) (effects (font (size 1.27 1.27))))
  (property "Footprint" "" (at 123.19 55.88 0) (hide yes) (show_name no) (do_not_autoplace no) (effects (font (size 1.27 1.27))))
  (property "Datasheet" "" (at 123.19 55.88 0) (hide yes) (show_name no) (do_not_autoplace no) (effects (font (size 1.27 1.27))))
  (property "Description" "Power symbol creates a global label with name \"+5V\"" (at 123.19 55.88 0) (hide yes) (show_name no) (do_not_autoplace no) (effects (font (size 1.27 1.27))))
  (pin "1"))
 (symbol
  (lib_id "Connector_Generic:Conn_01x04")
  (at 226.06 55.88 0)
  (unit 1)
  (body_style 1)
  (exclude_from_sim no)
  (in_bom yes)
  (on_board yes)
  (in_pos_files yes)
  (dnp no)
  (fields_autoplaced yes)
  (property "Reference" "J41" (at 228.6 55.8799 0) (show_name no) (do_not_autoplace no) (effects (font (size 1.27 1.27)) (justify left)))
  (property "Value" "Conn_01x04" (at 228.6 58.4199 0) (show_name no) (do_not_autoplace no) (effects (font (size 1.27 1.27)) (justify left)))
  (property "Footprint" "footprints:jst_pa4" (at 226.06 55.88 0) (hide yes) (show_name no) (do_not_autoplace no) (effects (font (size 1.27 1.27))))
  (property "Datasheet" "https://www.digikey.fr/fr/products/detail/jst-sales-america-inc/B04B-PASK-1/926740" (at 226.06 55.88 0) (hide yes) (show_name no) (do_not_autoplace no) (effects (font (size 1.27 1.27))))
  (property "Description" "Generic connector, single row, 01x04, script generated (kicad-library-utils/schlib/autogen/connector/)" (at 226.06 55.88 0) (hide yes) (show_name no) (do_not_autoplace no) (effects (font (size 1.27 1.27))))
  (pin "2")
  (pin "1")
  (pin "3")
  (pin "4"))
 (symbol
  (lib_id "power:GND")
  (at 69.85 104.14 0)
  (unit 1)
  (body_style 1)
  (exclude_from_sim no)
  (in_bom yes)
  (on_board yes)
  (in_pos_files yes)
  (dnp no)
  (fields_autoplaced yes)
  (property "Reference" "#PWR033" (at 69.85 110.49 0) (hide yes) (show_name no) (do_not_autoplace no) (effects (font (size 1.27 1.27))))
  (property "Value" "GND" (at 69.85 109.22 0) (show_name no) (do_not_autoplace no) (effects (font (size 1.27 1.27))))
  (property "Footprint" "" (at 69.85 104.14 0) (hide yes) (show_name no) (do_not_autoplace no) (effects (font (size 1.27 1.27))))
  (property "Datasheet" "" (at 69.85 104.14 0) (hide yes) (show_name no) (do_not_autoplace no) (effects (font (size 1.27 1.27))))
  (property "Description" "Power symbol creates a global label with name \"GND\" , ground" (at 69.85 104.14 0) (hide yes) (show_name no) (do_not_autoplace no) (effects (font (size 1.27 1.27))))
  (pin "1"))
 (symbol
  (lib_id "power:+3.3V")
  (at 212.09 50.8 0)
  (unit 1)
  (body_style 1)
  (exclude_from_sim no)
  (in_bom yes)
  (on_board yes)
  (in_pos_files yes)
  (dnp no)
  (fields_autoplaced yes)
  (property "Reference" "#PWR044" (at 212.09 54.61 0) (hide yes) (show_name no) (do_not_autoplace no) (effects (font (size 1.27 1.27))))
  (property "Value" "+3.3V" (at 212.09 45.72 0) (show_name no) (do_not_autoplace no) (effects (font (size 1.27 1.27))))
  (property "Footprint" "" (at 212.09 50.8 0) (hide yes) (show_name no) (do_not_autoplace no) (effects (font (size 1.27 1.27))))
  (property "Datasheet" "" (at 212.09 50.8 0) (hide yes) (show_name no) (do_not_autoplace no) (effects (font (size 1.27 1.27))))
  (property "Description" "Power symbol creates a global label with name \"+3.3V\"" (at 212.09 50.8 0) (hide yes) (show_name no) (do_not_autoplace no) (effects (font (size 1.27 1.27))))
  (pin "1"))
 (symbol
  (lib_id "power:+5V")
  (at 90.17 55.88 0)
  (unit 1)
  (body_style 1)
  (exclude_from_sim no)
  (in_bom yes)
  (on_board yes)
  (in_pos_files yes)
  (dnp no)
  (fields_autoplaced yes)
  (property "Reference" "#PWR039" (at 90.17 59.69 0) (hide yes) (show_name no) (do_not_autoplace no) (effects (font (size 1.27 1.27))))
  (property "Value" "+5V" (at 90.17 50.8 0) (show_name no) (do_not_autoplace no) (effects (font (size 1.27 1.27))))
  (property "Footprint" "" (at 90.17 55.88 0) (hide yes) (show_name no) (do_not_autoplace no) (effects (font (size 1.27 1.27))))
  (property "Datasheet" "" (at 90.17 55.88 0) (hide yes) (show_name no) (do_not_autoplace no) (effects (font (size 1.27 1.27))))
  (property "Description" "Power symbol creates a global label with name \"+5V\"" (at 90.17 55.88 0) (hide yes) (show_name no) (do_not_autoplace no) (effects (font (size 1.27 1.27))))
  (pin "1"))
 (symbol
  (lib_id "power:GND")
  (at 215.9 63.5 0)
  (unit 1)
  (body_style 1)
  (exclude_from_sim no)
  (in_bom yes)
  (on_board yes)
  (in_pos_files yes)
  (dnp no)
  (fields_autoplaced yes)
  (property "Reference" "#PWR041" (at 215.9 69.85 0) (hide yes) (show_name no) (do_not_autoplace no) (effects (font (size 1.27 1.27))))
  (property "Value" "GND" (at 215.9 68.58 0) (show_name no) (do_not_autoplace no) (effects (font (size 1.27 1.27))))
  (property "Footprint" "" (at 215.9 63.5 0) (hide yes) (show_name no) (do_not_autoplace no) (effects (font (size 1.27 1.27))))
  (property "Datasheet" "" (at 215.9 63.5 0) (hide yes) (show_name no) (do_not_autoplace no) (effects (font (size 1.27 1.27))))
  (property "Description" "Power symbol creates a global label with name \"GND\" , ground" (at 215.9 63.5 0) (hide yes) (show_name no) (do_not_autoplace no) (effects (font (size 1.27 1.27))))
  (pin "1"))
 (symbol
  (lib_id "Connector_Generic:Conn_01x04")
  (at 226.06 106.68 0)
  (unit 1)
  (body_style 1)
  (exclude_from_sim no)
  (in_bom yes)
  (on_board yes)
  (in_pos_files yes)
  (dnp no)
  (fields_autoplaced yes)
  (property "Reference" "J42" (at 228.6 106.6799 0) (show_name no) (do_not_autoplace no) (effects (font (size 1.27 1.27)) (justify left)))
  (property "Value" "Conn_01x04" (at 228.6 109.2199 0) (show_name no) (do_not_autoplace no) (effects (font (size 1.27 1.27)) (justify left)))
  (property "Footprint" "footprints:jst_pa4" (at 226.06 106.68 0) (hide yes) (show_name no) (do_not_autoplace no) (effects (font (size 1.27 1.27))))
  (property "Datasheet" "https://www.digikey.fr/fr/products/detail/jst-sales-america-inc/B04B-PASK-1/926740" (at 226.06 106.68 0) (hide yes) (show_name no) (do_not_autoplace no) (effects (font (size 1.27 1.27))))
  (property "Description" "Generic connector, single row, 01x04, script generated (kicad-library-utils/schlib/autogen/connector/)" (at 226.06 106.68 0) (hide yes) (show_name no) (do_not_autoplace no) (effects (font (size 1.27 1.27))))
  (pin "3")
  (pin "4")
  (pin "1")
  (pin "2"))
 (symbol
  (lib_id "Device:R")
  (at 87.63 97.79 0)
  (unit 1)
  (body_style 1)
  (exclude_from_sim no)
  (in_bom yes)
  (on_board yes)
  (in_pos_files yes)
  (dnp yes)
  (property "Reference" "R40" (at 89.154 96.52 0) (show_name no) (do_not_autoplace no) (effects (font (size 1.27 1.27)) (justify left)))
  (property "Value" "0" (at 89.154 99.06 0) (show_name no) (do_not_autoplace no) (effects (font (size 1.27 1.27)) (justify left)))
  (property "Footprint" "Resistor_SMD:R_0805_2012Metric" (at 85.852 97.79 90) (hide yes) (show_name no) (do_not_autoplace no) (effects (font (size 1.27 1.27))))
  (property "Datasheet" "" (at 87.63 97.79 0) (hide yes) (show_name no) (do_not_autoplace no) (effects (font (size 1.27 1.27))))
  (property "Description" "Resistor" (at 87.63 97.79 0) (hide yes) (show_name no) (do_not_autoplace no) (effects (font (size 1.27 1.27))))
  (pin "2")
  (pin "1"))
 (symbol
  (lib_id "power:GND")
  (at 87.63 105.41 0)
  (unit 1)
  (body_style 1)
  (exclude_from_sim no)
  (in_bom yes)
  (on_board yes)
  (in_pos_files yes)
  (dnp no)
  (fields_autoplaced yes)
  (property "Reference" "#PWR034" (at 87.63 111.76 0) (hide yes) (show_name no) (do_not_autoplace no) (effects (font (size 1.27 1.27))))
  (property "Value" "GND" (at 87.63 110.49 0) (show_name no) (do_not_autoplace no) (effects (font (size 1.27 1.27))))
  (property "Footprint" "" (at 87.63 105.41 0) (hide yes) (show_name no) (do_not_autoplace no) (effects (font (size 1.27 1.27))))
  (property "Datasheet" "" (at 87.63 105.41 0) (hide yes) (show_name no) (do_not_autoplace no) (effects (font (size 1.27 1.27))))
  (property "Description" "Power symbol creates a global label with name \"GND\" , ground" (at 87.63 105.41 0) (hide yes) (show_name no) (do_not_autoplace no) (effects (font (size 1.27 1.27))))
  (pin "1"))
 (symbol
  (lib_id "Power_Protection:USBLC6-2SC6")
  (at 123.19 68.58 0)
  (unit 1)
  (body_style 1)
  (exclude_from_sim no)
  (in_bom yes)
  (on_board yes)
  (in_pos_files yes)
  (dnp no)
  (fields_autoplaced yes)
  (property "Reference" "U40" (at 124.8411 60.96 0) (show_name no) (do_not_autoplace no) (effects (font (size 1.27 1.27)) (justify left)))
  (property "Value" "USBLC6-2SC6" (at 124.8411 63.5 0) (show_name no) (do_not_autoplace no) (effects (font (size 1.27 1.27)) (justify left)))
  (property "Footprint" "Package_TO_SOT_SMD:SOT-23-6" (at 124.46 74.93 0) (hide yes) (show_name no) (do_not_autoplace no) (effects (font (size 1.27 1.27)
    (italic yes)) (justify left)))
  (property "Datasheet" "https://www.digikey.fr/fr/products/detail/shenzhen-slkormicro-semicon-co-ltd/usblc6-2sc6/28143029?_gl=1*g3zo1k*_up*MQ..*_gs*MQ..&gclid=CjwKCAjw6f3RBhApEiwAMaCqWaqbrtEPDMqDHGZOpbF2AGd7C8anZifPcHb54syexPT8vBa8-qveRxoCCpUQAvD_BwE&gclsrc=aw.ds" (at 124.46 76.835 0) (hide yes) (show_name no) (do_not_autoplace no) (effects (font (size 1.27 1.27)) (justify left)))
  (property "Description" "Very low capacitance ESD protection diode, 2 data-line, SOT-23-6" (at 123.19 68.58 0) (hide yes) (show_name no) (do_not_autoplace no) (effects (font (size 1.27 1.27))))
  (pin "1")
  (pin "6")
  (pin "3")
  (pin "5")
  (pin "2")
  (pin "4"))
 (symbol
  (lib_id "power:GND")
  (at 102.87 105.41 0)
  (unit 1)
  (body_style 1)
  (exclude_from_sim no)
  (in_bom yes)
  (on_board yes)
  (in_pos_files yes)
  (dnp no)
  (fields_autoplaced yes)
  (property "Reference" "#PWR036" (at 102.87 111.76 0) (hide yes) (show_name no) (do_not_autoplace no) (effects (font (size 1.27 1.27))))
  (property "Value" "GND" (at 102.87 110.49 0) (show_name no) (do_not_autoplace no) (effects (font (size 1.27 1.27))))
  (property "Footprint" "" (at 102.87 105.41 0) (hide yes) (show_name no) (do_not_autoplace no) (effects (font (size 1.27 1.27))))
  (property "Datasheet" "" (at 102.87 105.41 0) (hide yes) (show_name no) (do_not_autoplace no) (effects (font (size 1.27 1.27))))
  (property "Description" "Power symbol creates a global label with name \"GND\" , ground" (at 102.87 105.41 0) (hide yes) (show_name no) (do_not_autoplace no) (effects (font (size 1.27 1.27))))
  (pin "1"))
 (symbol
  (lib_id "power:GND")
  (at 95.25 105.41 0)
  (unit 1)
  (body_style 1)
  (exclude_from_sim no)
  (in_bom yes)
  (on_board yes)
  (in_pos_files yes)
  (dnp no)
  (fields_autoplaced yes)
  (property "Reference" "#PWR035" (at 95.25 111.76 0) (hide yes) (show_name no) (do_not_autoplace no) (effects (font (size 1.27 1.27))))
  (property "Value" "GND" (at 95.25 110.49 0) (show_name no) (do_not_autoplace no) (effects (font (size 1.27 1.27))))
  (property "Footprint" "" (at 95.25 105.41 0) (hide yes) (show_name no) (do_not_autoplace no) (effects (font (size 1.27 1.27))))
  (property "Datasheet" "" (at 95.25 105.41 0) (hide yes) (show_name no) (do_not_autoplace no) (effects (font (size 1.27 1.27))))
  (property "Description" "Power symbol creates a global label with name \"GND\" , ground" (at 95.25 105.41 0) (hide yes) (show_name no) (do_not_autoplace no) (effects (font (size 1.27 1.27))))
  (pin "1"))
 (symbol
  (lib_id "Connector:USB_C_Receptacle_USB2.0_16P")
  (at 69.85 76.2 0)
  (unit 1)
  (body_style 1)
  (exclude_from_sim no)
  (in_bom yes)
  (on_board yes)
  (in_pos_files yes)
  (dnp no)
  (fields_autoplaced yes)
  (property "Reference" "J40" (at 69.85 53.34 0) (show_name no) (do_not_autoplace no) (effects (font (size 1.27 1.27))))
  (property "Value" "USB_C_Receptacle_USB2.0_16P" (at 69.85 55.88 0) (show_name no) (do_not_autoplace no) (effects (font (size 1.27 1.27))))
  (property "Footprint" "Connector_USB:USB_C_Receptacle_GCT_USB4105-xx-A_16P_TopMnt_Horizontal" (at 74.422 49.022 0) (hide yes) (show_name no) (do_not_autoplace no) (effects (font (size 1.27 1.27))))
  (property "Datasheet" "https://www.digikey.fr/fr/products/detail/switchcraft-inc/RAHUC31AUTR/17372427" (at 73.914 42.926 0) (hide yes) (show_name no) (do_not_autoplace no) (effects (font (size 1.27 1.27))))
  (property "Description" "USB 2.0-only 16P Type-C Receptacle connector" (at 76.708 45.974 0) (hide yes) (show_name no) (do_not_autoplace no) (effects (font (size 1.27 1.27))))
  (pin "A6")
  (pin "B1")
  (pin "A1")
  (pin "A9")
  (pin "B4")
  (pin "A5")
  (pin "B7")
  (pin "B6")
  (pin "B8")
  (pin "S1")
  (pin "A4")
  (pin "A12")
  (pin "B12")
  (pin "B9")
  (pin "B5")
  (pin "A7")
  (pin "A8"))
 (symbol
  (lib_id "Device:R")
  (at 95.25 97.79 0)
  (unit 1)
  (body_style 1)
  (exclude_from_sim no)
  (in_bom yes)
  (on_board yes)
  (in_pos_files yes)
  (dnp yes)
  (property "Reference" "R41" (at 96.774 96.52 0) (show_name no) (do_not_autoplace no) (effects (font (size 1.27 1.27)) (justify left)))
  (property "Value" "0" (at 96.774 99.06 0) (show_name no) (do_not_autoplace no) (effects (font (size 1.27 1.27)) (justify left)))
  (property "Footprint" "Resistor_SMD:R_0805_2012Metric" (at 93.472 97.79 90) (hide yes) (show_name no) (do_not_autoplace no) (effects (font (size 1.27 1.27))))
  (property "Datasheet" "" (at 95.25 97.79 0) (hide yes) (show_name no) (do_not_autoplace no) (effects (font (size 1.27 1.27))))
  (property "Description" "Resistor" (at 95.25 97.79 0) (hide yes) (show_name no) (do_not_autoplace no) (effects (font (size 1.27 1.27))))
  (pin "2")
  (pin "1"))
 (symbol
  (lib_id "power:+3.3V")
  (at 212.09 101.6 0)
  (unit 1)
  (body_style 1)
  (exclude_from_sim no)
  (in_bom yes)
  (on_board yes)
  (in_pos_files yes)
  (dnp no)
  (fields_autoplaced yes)
  (property "Reference" "#PWR043" (at 212.09 105.41 0) (hide yes) (show_name no) (do_not_autoplace no) (effects (font (size 1.27 1.27))))
  (property "Value" "+3.3V" (at 212.09 96.52 0) (show_name no) (do_not_autoplace no) (effects (font (size 1.27 1.27))))
  (property "Footprint" "" (at 212.09 101.6 0) (hide yes) (show_name no) (do_not_autoplace no) (effects (font (size 1.27 1.27))))
  (property "Datasheet" "" (at 212.09 101.6 0) (hide yes) (show_name no) (do_not_autoplace no) (effects (font (size 1.27 1.27))))
  (property "Description" "Power symbol creates a global label with name \"+3.3V\"" (at 212.09 101.6 0) (hide yes) (show_name no) (do_not_autoplace no) (effects (font (size 1.27 1.27))))
  (pin "1")))
